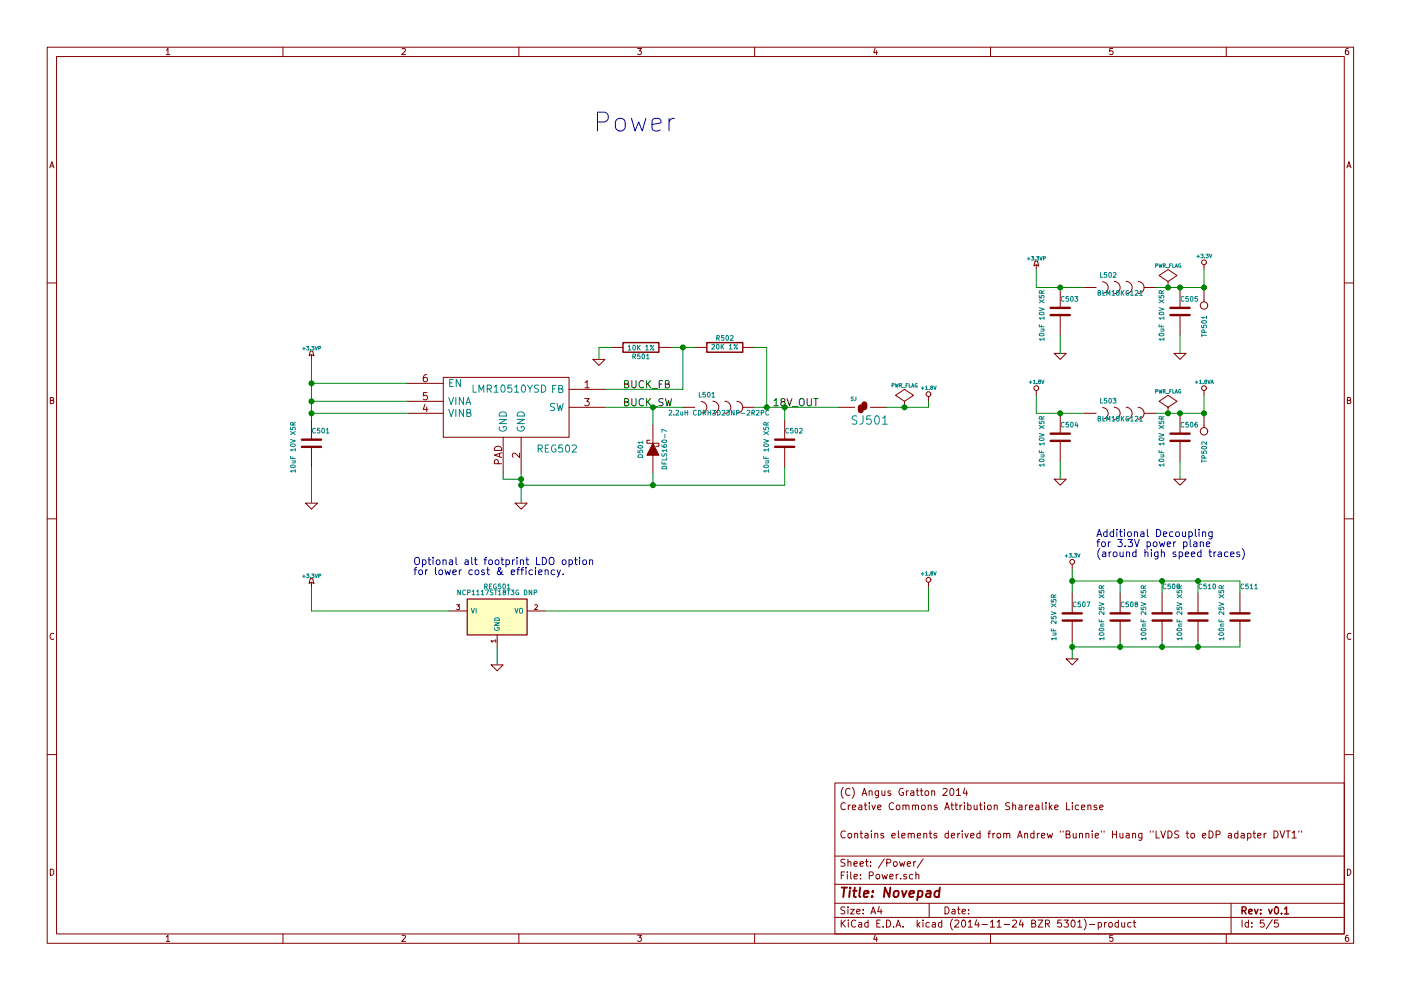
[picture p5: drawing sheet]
EESchema Schematic File Version 2
LIBS:novepad
LIBS:freetronics_kicad_sch_lib
LIBS:power
LIBS:device
LIBS:transistors
LIBS:conn
LIBS:linear
LIBS:regul
LIBS:74xx
LIBS:cmos4000
LIBS:adc-dac
LIBS:memory
LIBS:xilinx
LIBS:special
LIBS:microcontrollers
LIBS:dsp
LIBS:microchip
LIBS:analog_switches
LIBS:motorola
LIBS:texas
LIBS:intel
LIBS:audio
LIBS:interface
LIBS:digital-audio
LIBS:philips
LIBS:display
LIBS:cypress
LIBS:siliconi
LIBS:opto
LIBS:atmel
LIBS:contrib
LIBS:valves
LIBS:novepad-cache
EELAYER 25 0
EELAYER END
$Descr A4 11693 8268
encoding utf-8
Sheet 5 5
Title "Novepad"
Date ""
Rev "v0.1"
Comp ""
Comment1 "Contains elements derived from Andrew \"Bunnie\" Huang \"LVDS to eDP adapter DVT1\""
Comment2 ""
Comment3 "Creative Commons Attribution Sharealike License"
Comment4 "(C) Angus Gratton 2014"
$EndDescr
$Comp
L LMR10510YSD REG502
U 1 1
P 4250 3450
F 0 "REG502" H 4650 3150 60  0000 C CNN
F 1 "LMR10510YSD" H 4250 3650 60  0000 C CNN
F 2 "novepad:WSON6" H 4250 3450 60  0001 C CNN
F 3 "" H 4250 3450 60  0000 C CNN
	1    4250 3450
	1    0    0    -1  
$EndComp
$Comp
L INDUCTOR L501
U 1 1
P 6000 3400
F 0 "L501" H 5900 3500 40  0000 C CNN
F 1 "2.2uH CDRH3D23NP-2R2PC" H 6000 3350 40  0000 C CNN
F 2 "novepad:CDRH3D23_IND" H 6000 3400 60  0001 C CNN
F 3 "" H 6000 3400 60  0000 C CNN
	1    6000 3400
	1    0    0    -1  
$EndComp
$Comp
L GND #PWR060
U 1 1
P 4350 4200
F 0 "#PWR060" H 4350 4200 30  0001 C CNN
F 1 "GND" H 4350 4130 30  0001 C CNN
F 2 "" H 4350 4200 60  0000 C CNN
F 3 "" H 4350 4200 60  0000 C CNN
	1    4350 4200
	1    0    0    -1  
$EndComp
$Comp
L R R502
U 1 1
P 6050 2900
F 0 "R502" V 6130 2900 40  0000 C CNN
F 1 "20K 1%" V 6057 2901 40  0000 C CNN
F 2 "FT:0603" V 5980 2900 30  0001 C CNN
F 3 "" H 6050 2900 30  0000 C CNN
	1    6050 2900
	0    -1   -1   0   
$EndComp
$Comp
L R R501
U 1 1
P 5350 2900
F 0 "R501" V 5430 2900 40  0000 C CNN
F 1 "10K 1%" V 5357 2901 40  0000 C CNN
F 2 "FT:0603" V 5280 2900 30  0001 C CNN
F 3 "" H 5350 2900 30  0000 C CNN
	1    5350 2900
	0    1    1    0   
$EndComp
$Comp
L GND #PWR061
U 1 1
P 5000 3000
F 0 "#PWR061" H 5000 3000 30  0001 C CNN
F 1 "GND" H 5000 2930 30  0001 C CNN
F 2 "" H 5000 3000 60  0000 C CNN
F 3 "" H 5000 3000 60  0000 C CNN
	1    5000 3000
	1    0    0    -1  
$EndComp
$Comp
L +3.3VP #PWR062
U 1 1
P 2600 3000
F 0 "#PWR062" H 2650 3030 20  0001 C CNN
F 1 "+3.3VP" H 2600 3090 30  0000 C CNN
F 2 "" H 2600 3000 60  0000 C CNN
F 3 "" H 2600 3000 60  0000 C CNN
	1    2600 3000
	1    0    0    -1  
$EndComp
$Comp
L +1.8V #PWR063
U 1 1
P 7750 3350
F 0 "#PWR063" H 7750 3490 20  0001 C CNN
F 1 "+1.8V" H 7750 3460 30  0000 C CNN
F 2 "" H 7750 3350 60  0000 C CNN
F 3 "" H 7750 3350 60  0000 C CNN
	1    7750 3350
	1    0    0    -1  
$EndComp
$Comp
L DIODE_SCHOTTKY D501
U 1 1
P 5450 3750
F 0 "D501" H 5450 3850 40  0000 C CNN
F 1 "DFLS160-7" H 5450 3650 40  0000 C CNN
F 2 "novepad:POWERDI123_DIODE" H 5450 3750 60  0001 C CNN
F 3 "" H 5450 3750 60  0000 C CNN
	1    5450 3750
	0    -1   -1   0   
$EndComp
$Comp
L C C502
U 1 1
P 6550 3700
F 0 "C502" H 6550 3800 40  0000 L CNN
F 1 "10uF 10V X5R" V 6400 3450 40  0000 L CNN
F 2 "FT:1206" H 6588 3550 30  0001 C CNN
F 3 "" H 6550 3700 60  0000 C CNN
	1    6550 3700
	1    0    0    -1  
$EndComp
$Comp
L NCP1117ST18T3G REG501
U 1 1
P 4150 5150
F 0 "REG501" H 4150 5400 40  0000 C CNN
F 1 "NCP1117ST18T3G DNP" H 4150 5350 40  0000 C CNN
F 2 "FT:SOT223" H 4150 5150 60  0001 C CNN
F 3 "" H 4150 5150 60  0000 C CNN
	1    4150 5150
	1    0    0    -1  
$EndComp
$Comp
L C C501
U 1 1
P 2600 3700
F 0 "C501" H 2600 3800 40  0000 L CNN
F 1 "10uF 10V X5R" V 2450 3450 40  0000 L CNN
F 2 "FT:1206" H 2638 3550 30  0001 C CNN
F 3 "" H 2600 3700 60  0000 C CNN
	1    2600 3700
	1    0    0    -1  
$EndComp
$Comp
L +3.3VP #PWR064
U 1 1
P 2600 4900
F 0 "#PWR064" H 2650 4930 20  0001 C CNN
F 1 "+3.3VP" H 2600 4990 30  0000 C CNN
F 2 "" H 2600 4900 60  0000 C CNN
F 3 "" H 2600 4900 60  0000 C CNN
	1    2600 4900
	1    0    0    -1  
$EndComp
$Comp
L +1.8V #PWR065
U 1 1
P 7750 4900
F 0 "#PWR065" H 7750 5040 20  0001 C CNN
F 1 "+1.8V" H 7750 5010 30  0000 C CNN
F 2 "" H 7750 4900 60  0000 C CNN
F 3 "" H 7750 4900 60  0000 C CNN
	1    7750 4900
	1    0    0    -1  
$EndComp
$Comp
L GND #PWR066
U 1 1
P 4150 5550
F 0 "#PWR066" H 4150 5550 30  0001 C CNN
F 1 "GND" H 4150 5480 30  0001 C CNN
F 2 "" H 4150 5550 60  0000 C CNN
F 3 "" H 4150 5550 60  0000 C CNN
	1    4150 5550
	1    0    0    -1  
$EndComp
Text Notes 3450 4800 0    60   ~ 0
Optional alt footprint LDO option\nfor lower cost & efficiency.
$Comp
L +3.3VP #PWR067
U 1 1
P 8650 2250
F 0 "#PWR067" H 8700 2280 20  0001 C CNN
F 1 "+3.3VP" H 8650 2340 30  0000 C CNN
F 2 "" H 8650 2250 60  0000 C CNN
F 3 "" H 8650 2250 60  0000 C CNN
	1    8650 2250
	1    0    0    -1  
$EndComp
$Comp
L +3.3V #PWR068
U 1 1
P 10050 2250
F 0 "#PWR068" H 10050 2210 30  0001 C CNN
F 1 "+3.3V" H 10050 2360 30  0000 C CNN
F 2 "" H 10050 2250 60  0000 C CNN
F 3 "" H 10050 2250 60  0000 C CNN
	1    10050 2250
	1    0    0    -1  
$EndComp
$Comp
L INDUCTOR L502
U 1 1
P 9350 2400
F 0 "L502" H 9250 2500 40  0000 C CNN
F 1 "BLM18KG121" H 9350 2350 40  0000 C CNN
F 2 "FT:0603" H 9350 2400 60  0001 C CNN
F 3 "" H 9350 2400 60  0000 C CNN
	1    9350 2400
	1    0    0    -1  
$EndComp
$Comp
L C C505
U 1 1
P 9850 2600
F 0 "C505" H 9850 2700 40  0000 L CNN
F 1 "10uF 10V X5R" V 9700 2350 40  0000 L CNN
F 2 "FT:1206" H 9888 2450 30  0001 C CNN
F 3 "" H 9850 2600 60  0000 C CNN
	1    9850 2600
	1    0    0    -1  
$EndComp
$Comp
L CONN_1 TP501
U 1 1
P 10050 2550
F 0 "TP501" H 10130 2550 40  0000 L CNN
F 1 "CONN_1" H 10050 2605 30  0001 C CNN
F 2 "novepad:SMD_TEST_POINT" H 10050 2550 60  0001 C CNN
F 3 "" H 10050 2550 60  0000 C CNN
	1    10050 2550
	0    1    1    0   
$EndComp
$Comp
L GND #PWR069
U 1 1
P 9850 2950
F 0 "#PWR069" H 9850 2950 30  0001 C CNN
F 1 "GND" H 9850 2880 30  0001 C CNN
F 2 "" H 9850 2950 60  0000 C CNN
F 3 "" H 9850 2950 60  0000 C CNN
	1    9850 2950
	1    0    0    -1  
$EndComp
$Comp
L C C503
U 1 1
P 8850 2600
F 0 "C503" H 8850 2700 40  0000 L CNN
F 1 "10uF 10V X5R" V 8700 2350 40  0000 L CNN
F 2 "FT:1206" H 8888 2450 30  0001 C CNN
F 3 "" H 8850 2600 60  0000 C CNN
	1    8850 2600
	1    0    0    -1  
$EndComp
$Comp
L GND #PWR070
U 1 1
P 8850 2950
F 0 "#PWR070" H 8850 2950 30  0001 C CNN
F 1 "GND" H 8850 2880 30  0001 C CNN
F 2 "" H 8850 2950 60  0000 C CNN
F 3 "" H 8850 2950 60  0000 C CNN
	1    8850 2950
	1    0    0    -1  
$EndComp
$Comp
L PWR_FLAG #FLG071
U 1 1
P 9750 2400
F 0 "#FLG071" H 9750 2495 30  0001 C CNN
F 1 "PWR_FLAG" H 9750 2580 30  0000 C CNN
F 2 "" H 9750 2400 60  0000 C CNN
F 3 "" H 9750 2400 60  0000 C CNN
	1    9750 2400
	1    0    0    -1  
$EndComp
$Comp
L PWR_FLAG #FLG072
U 1 1
P 7550 3400
F 0 "#FLG072" H 7550 3495 30  0001 C CNN
F 1 "PWR_FLAG" H 7550 3580 30  0000 C CNN
F 2 "" H 7550 3400 60  0000 C CNN
F 3 "" H 7550 3400 60  0000 C CNN
	1    7550 3400
	1    0    0    -1  
$EndComp
$Comp
L SJ SJ501
U 1 1
P 7200 3400
F 0 "SJ501" H 7100 3250 70  0000 L BNN
F 1 "SJ" H 7100 3450 30  0000 L BNN
F 2 "FT:SJ_SHORTED" H 7200 3400 60  0001 C CNN
F 3 "" H 7200 3400 60  0000 C CNN
	1    7200 3400
	1    0    0    -1  
$EndComp
$Comp
L INDUCTOR L503
U 1 1
P 9350 3450
F 0 "L503" H 9250 3550 40  0000 C CNN
F 1 "BLM18KG121" H 9350 3400 40  0000 C CNN
F 2 "FT:0603" H 9350 3450 60  0001 C CNN
F 3 "" H 9350 3450 60  0000 C CNN
	1    9350 3450
	1    0    0    -1  
$EndComp
$Comp
L C C506
U 1 1
P 9850 3650
F 0 "C506" H 9850 3750 40  0000 L CNN
F 1 "10uF 10V X5R" V 9700 3400 40  0000 L CNN
F 2 "FT:1206" H 9888 3500 30  0001 C CNN
F 3 "" H 9850 3650 60  0000 C CNN
	1    9850 3650
	1    0    0    -1  
$EndComp
$Comp
L CONN_1 TP502
U 1 1
P 10050 3600
F 0 "TP502" H 10130 3600 40  0000 L CNN
F 1 "CONN_1" H 10050 3655 30  0001 C CNN
F 2 "novepad:SMD_TEST_POINT" H 10050 3600 60  0001 C CNN
F 3 "" H 10050 3600 60  0000 C CNN
	1    10050 3600
	0    1    1    0   
$EndComp
$Comp
L GND #PWR073
U 1 1
P 9850 4000
F 0 "#PWR073" H 9850 4000 30  0001 C CNN
F 1 "GND" H 9850 3930 30  0001 C CNN
F 2 "" H 9850 4000 60  0000 C CNN
F 3 "" H 9850 4000 60  0000 C CNN
	1    9850 4000
	1    0    0    -1  
$EndComp
$Comp
L C C504
U 1 1
P 8850 3650
F 0 "C504" H 8850 3750 40  0000 L CNN
F 1 "10uF 10V X5R" V 8700 3400 40  0000 L CNN
F 2 "FT:1206" H 8888 3500 30  0001 C CNN
F 3 "" H 8850 3650 60  0000 C CNN
	1    8850 3650
	1    0    0    -1  
$EndComp
$Comp
L GND #PWR074
U 1 1
P 8850 4000
F 0 "#PWR074" H 8850 4000 30  0001 C CNN
F 1 "GND" H 8850 3930 30  0001 C CNN
F 2 "" H 8850 4000 60  0000 C CNN
F 3 "" H 8850 4000 60  0000 C CNN
	1    8850 4000
	1    0    0    -1  
$EndComp
$Comp
L PWR_FLAG #FLG075
U 1 1
P 9750 3450
F 0 "#FLG075" H 9750 3545 30  0001 C CNN
F 1 "PWR_FLAG" H 9750 3630 30  0000 C CNN
F 2 "" H 9750 3450 60  0000 C CNN
F 3 "" H 9750 3450 60  0000 C CNN
	1    9750 3450
	1    0    0    -1  
$EndComp
$Comp
L +1.8V #PWR076
U 1 1
P 8650 3300
F 0 "#PWR076" H 8650 3440 20  0001 C CNN
F 1 "+1.8V" H 8650 3410 30  0000 C CNN
F 2 "" H 8650 3300 60  0000 C CNN
F 3 "" H 8650 3300 60  0000 C CNN
	1    8650 3300
	1    0    0    -1  
$EndComp
$Comp
L GND #PWR077
U 1 1
P 2600 4200
F 0 "#PWR077" H 2600 4200 30  0001 C CNN
F 1 "GND" H 2600 4130 30  0001 C CNN
F 2 "" H 2600 4200 60  0000 C CNN
F 3 "" H 2600 4200 60  0000 C CNN
	1    2600 4200
	1    0    0    -1  
$EndComp
Text Notes 4950 1100 0    157  ~ 0
Power
$Comp
L +1.8VA #PWR078
U 1 1
P 10050 3300
F 0 "#PWR078" H 10050 3440 20  0001 C CNN
F 1 "+1.8VA" H 10050 3410 30  0000 C CNN
F 2 "" H 10050 3300 60  0000 C CNN
F 3 "" H 10050 3300 60  0000 C CNN
	1    10050 3300
	1    0    0    -1  
$EndComp
Text Label 5200 3400 0    60   ~ 0
BUCK_SW
Text Label 5200 3250 0    60   ~ 0
BUCK_FB
Text Label 6450 3400 0    60   ~ 0
18V_OUT
$Comp
L C C509
U 1 1
P 9700 5150
F 0 "C509" H 9700 5400 40  0000 L CNN
F 1 "100nF 25V X5R" V 9550 4950 40  0000 L CNN
F 2 "SMD_Packages:SMD-0402_c" H 9738 5000 30  0001 C CNN
F 3 "" H 9700 5150 60  0000 C CNN
	1    9700 5150
	1    0    0    -1  
$EndComp
Text Notes 9150 4650 0    60   ~ 0
Additional Decoupling\nfor 3.3V power plane\n(around high speed traces)
$Comp
L C C508
U 1 1
P 9350 5150
F 0 "C508" H 9350 5250 40  0000 L CNN
F 1 "100nF 25V X5R" V 9200 4950 40  0000 L CNN
F 2 "SMD_Packages:SMD-0402_c" H 9388 5000 30  0001 C CNN
F 3 "" H 9350 5150 60  0000 C CNN
	1    9350 5150
	1    0    0    -1  
$EndComp
$Comp
L C C507
U 1 1
P 8950 5150
F 0 "C507" H 8950 5250 40  0000 L CNN
F 1 "1uF 25V X5R" V 8800 4950 40  0000 L CNN
F 2 "SMD_Packages:SMD-0402_c" H 8988 5000 30  0001 C CNN
F 3 "" H 8950 5150 60  0000 C CNN
	1    8950 5150
	1    0    0    -1  
$EndComp
$Comp
L +3.3V #PWR079
U 1 1
P 8950 4750
F 0 "#PWR079" H 8950 4710 30  0001 C CNN
F 1 "+3.3V" H 8950 4860 30  0000 C CNN
F 2 "" H 8950 4750 60  0000 C CNN
F 3 "" H 8950 4750 60  0000 C CNN
	1    8950 4750
	1    0    0    -1  
$EndComp
$Comp
L GND #PWR080
U 1 1
P 8950 5500
F 0 "#PWR080" H 8950 5500 30  0001 C CNN
F 1 "GND" H 8950 5430 30  0001 C CNN
F 2 "" H 8950 5500 60  0000 C CNN
F 3 "" H 8950 5500 60  0000 C CNN
	1    8950 5500
	1    0    0    -1  
$EndComp
$Comp
L C C510
U 1 1
P 10000 5150
F 0 "C510" H 10000 5400 40  0000 L CNN
F 1 "100nF 25V X5R" V 9850 4950 40  0000 L CNN
F 2 "SMD_Packages:SMD-0402_c" H 10038 5000 30  0001 C CNN
F 3 "" H 10000 5150 60  0000 C CNN
	1    10000 5150
	1    0    0    -1  
$EndComp
$Comp
L C C511
U 1 1
P 10350 5150
F 0 "C511" H 10350 5400 40  0000 L CNN
F 1 "100nF 25V X5R" V 10200 4950 40  0000 L CNN
F 2 "SMD_Packages:SMD-0402_c" H 10388 5000 30  0001 C CNN
F 3 "" H 10350 5150 60  0000 C CNN
	1    10350 5150
	1    0    0    -1  
$EndComp
Connection ~ 10000 5400
Wire Wire Line
	10000 5350 10000 5400
Connection ~ 9700 5400
Wire Wire Line
	10350 5400 10350 5350
Connection ~ 10000 4850
Wire Wire Line
	10350 4850 10350 4950
Connection ~ 9700 4850
Wire Wire Line
	10000 4850 10000 4950
Wire Wire Line
	8950 4850 10350 4850
Wire Wire Line
	8950 5400 10350 5400
Connection ~ 8950 5400
Connection ~ 9350 5400
Wire Wire Line
	8950 5350 8950 5500
Wire Wire Line
	9350 5400 9350 5350
Wire Wire Line
	9700 5400 9700 5350
Connection ~ 9350 4850
Wire Wire Line
	9700 4850 9700 4950
Connection ~ 8950 4850
Wire Wire Line
	9350 4850 9350 4950
Wire Wire Line
	8950 4750 8950 4950
Connection ~ 4350 4000
Wire Wire Line
	4200 4000 4350 4000
Wire Wire Line
	4200 3950 4200 4000
Wire Wire Line
	4350 3950 4350 4200
Wire Wire Line
	4350 4050 6550 4050
Connection ~ 9750 3450
Wire Wire Line
	8850 3850 8850 4000
Connection ~ 8850 3450
Wire Wire Line
	9850 3850 9850 4000
Connection ~ 9850 3450
Connection ~ 10050 3450
Wire Wire Line
	10050 3450 10050 3300
Wire Wire Line
	9650 3450 10050 3450
Wire Wire Line
	8650 3450 9050 3450
Wire Wire Line
	8650 3300 8650 3450
Wire Wire Line
	7400 3400 7750 3400
Wire Wire Line
	7000 3400 6300 3400
Connection ~ 9750 2400
Connection ~ 7550 3400
Wire Wire Line
	8850 2800 8850 2950
Connection ~ 8850 2400
Wire Wire Line
	9850 2800 9850 2950
Connection ~ 9850 2400
Connection ~ 10050 2400
Wire Wire Line
	10050 2400 10050 2250
Wire Wire Line
	9650 2400 10050 2400
Wire Wire Line
	8650 2400 9050 2400
Wire Wire Line
	8650 2250 8650 2400
Wire Wire Line
	4150 5400 4150 5550
Wire Wire Line
	4550 5100 7750 5100
Wire Wire Line
	7750 5100 7750 4900
Wire Wire Line
	2600 5100 2600 4900
Wire Wire Line
	2600 5100 3750 5100
Wire Wire Line
	2600 3900 2600 4200
Connection ~ 2600 3450
Wire Wire Line
	7750 3400 7750 3350
Connection ~ 2600 3350
Wire Wire Line
	2600 3450 3400 3450
Connection ~ 2600 3200
Wire Wire Line
	3400 3200 2600 3200
Wire Wire Line
	2600 3000 2600 3500
Wire Wire Line
	2600 3350 3400 3350
Connection ~ 6400 3400
Wire Wire Line
	6400 2900 6400 3400
Wire Wire Line
	6300 2900 6400 2900
Connection ~ 6550 3400
Wire Wire Line
	6550 3500 6550 3400
Connection ~ 5450 4050
Wire Wire Line
	6550 4050 6550 3900
Wire Wire Line
	5450 3550 5450 3400
Connection ~ 5700 2900
Wire Wire Line
	5700 3250 5700 2900
Wire Wire Line
	5050 3250 5700 3250
Wire Wire Line
	5600 2900 5800 2900
Wire Wire Line
	5000 2900 5100 2900
Wire Wire Line
	5000 3000 5000 2900
Wire Wire Line
	5050 3400 5700 3400
Connection ~ 4350 4050
Wire Wire Line
	5450 3950 5450 4050
Connection ~ 5450 3400
$EndSCHEMATC
